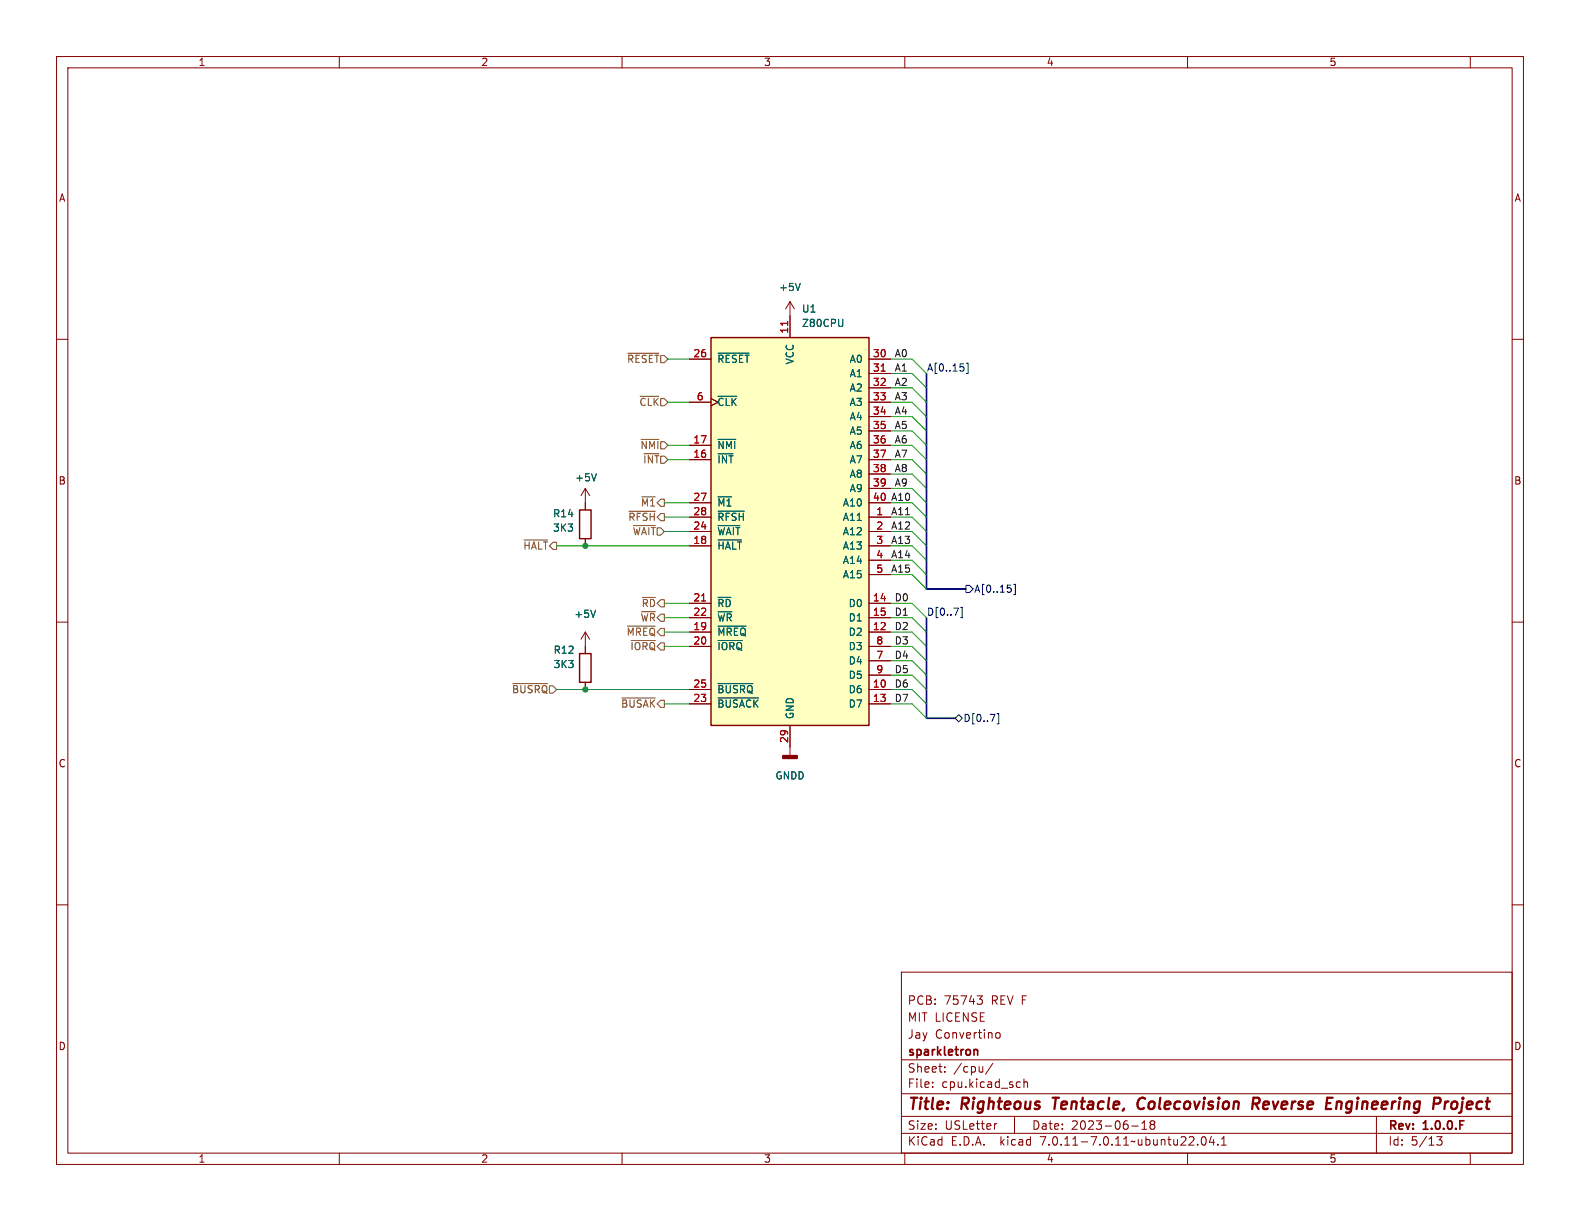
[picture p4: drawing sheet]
<svg xmlns="http://www.w3.org/2000/svg" width="279mm" height="216mm" viewBox="0 0 279 216" stroke-linecap="round" stroke-linejoin="round" font-family="sans-serif">
<g fill="none" stroke="#840000" stroke-width=".18">
<path d="M10 10h259.4v195.9h-259.4zM12 12h255.4v191.9h-255.4zM60 10v2M110 10v2M160 10v2M210 10v2M260 10v2M10 60h2M139.7 53.3l-.8 1.3M139.7 53.3v6.4M139.7 53.3l.8 1.3M267.4 60h2"/>
<path d="M121.9 78.7h3.8M121.9 63.5h3.8M121.9 71.1h3.8M125.7 70.5l1.3 .6-1.3 .7M153.7 78.7h3.8M153.7 63.5h3.8M153.7 66h3.8M153.7 68.6h3.8M153.7 71.1h3.8M153.7 73.7h3.8M153.7 76.2h3.8M103.5 86.4v3.8"/>
<path d="M103.5 95.3v1.2M103.5 86.4l-.8 1.2M103.5 86.4l.8 1.2M121.9 91.4h3.8M121.9 81.3h3.8M121.9 96.5h3.8M121.9 94h3.8M121.9 88.9h3.8M153.7 91.4h3.8M153.7 81.3h3.8M153.7 96.5h3.8M153.7 94h3.8"/>
<path d="M153.7 88.9h3.8M153.7 83.8h3.8M153.7 86.4h3.8M153.7 99.1h3.8M10 110h2M103.5 111.8v3.8M103.5 111.8l-.8 1.2M103.5 111.8l.8 1.2M121.9 111.8h3.8M121.9 106.7h3.8M121.9 109.2h3.8M121.9 114.3h3.8"/>
<path d="M153.7 111.8h3.8M153.7 106.7h3.8M153.7 109.2h3.8M153.7 114.3h3.8M153.7 101.6h3.8M153.7 116.8h3.8M153.7 119.4h3.8M267.4 110h2M103.5 120.7v1.2M121.9 121.9h3.8M121.9 124.5h3.8M139.7 128.3v5.3"/>
<path d="M153.7 121.9h3.8M153.7 124.5h3.8M10 160h2M267.4 160h2M159.4 171.9h108v32h-108zM172.8 176.1h.9l-.5 .6 .4 .1 .1 .5-.3 .3h-.4M159.4 197.4h108M159.4 193.4h108M159.4 187.4h108M164.9 192.1v.2M164.9 191.4v.1M167.1 189.4v.2"/>
<path d="M167.1 188.7v.1M175.6 188l-1.3 1.9M176.1 182.9l.3-.3 .3 .1 .2 .2v.4l-.2 .2-.3 .1-.3-.3M176.3 198.7l-.3 .1M179.4 197.4v3M180.3 191.3l.1 .1M180.4 192.2l-.1 .1M181.1 190.8v1.5M181.1 191.4l.2-.1 .3 .1 .1 .9M200.1 199.1h1.2M201.9 199.7h.9M201.9 198.6l.5-.4v1.5"/>
<path d="M203.6 198.8l-.2 .3v.3l.2 .3 .5-.1 .1-.2-.1-.4-.2-.2M203.6 198.8l-.2-.3 .2-.3 .5 .1 .1 .2-.3 .3M203.6 198.8h.3M243.4 197.4v6.5M60 203.9v2M110 203.9v2M159.4 200.4h108M160 203.9v2M210 203.9v2M211.8 202.3v.2M212.6 201.1l.2-.1a.81 .81 0 0 1 .6 .6 .81 .81 0 0 1-.3 .8l-.2 .1a.81 .81 0 0 1-.3-1.4zM214.2 200.9l-.3 1.1h.9"/>
<path d="M214.6 201.5v1M215.4 202.3v.2M216 202.5h.9M216 201.4l.4-.4v1.5M254.1 201h.9l-.5 .6 .4 .1v.6l-.2 .2-.6-.1M260 203.9v2"/>
</g>
<path d="M186.1 194.1h1.2M186.7 194.1l-.2 2M202.1 194.1a1.13 1.13 0 0 0-.9 .7 1.13 1.13 0 0 0 .2 1.2l.3 .1 .5-.1M221.5 195.2h.8a.55 .55 0 0 0 .4-.5 .55 .55 0 0 0-.3-.6h-.7l-.3 2M222 195.2l.6 .9M236.4 194.8l-.1 1.3M237 194.8l-.6 .2M255.6 194.8l-.2 1.3M256.2 194.8l-.4 .1-.3 .3M256.8 195l-.2 .7 .2 .3" fill="none" stroke="#840000" stroke-width=".4"/>
<path d="M172.3 185.6h.5l.1 1" fill="none" stroke="#840000" stroke-width=".3"/>
<path d="M125.7 59.7h28v68.6h-28zM102.5 90.2h2v5.1h-2zM102.5 115.6h2v5.1h-2z" fill="none" stroke="#840000" stroke-width=".25"/>
<g fill="none" stroke="#006464" stroke-width=".18">
<path d="M141.5 50.1l-.4 1.3M149 56.5v1.1M127 77.7h3.1M127 62.5h5.5M127 70.1h3.3M105.5 83.8l-.5 1.2M127 95.5h4.1M127 92.9h3.8M127 87.9h2.4M127 90.4h4.6M105.3 107.9l-.4 1.3M127 110.7h4.9"/>
<path d="M127 113.3h4.3M127 105.6h2.3M127 123.4h7.2M127 120.9h6.1"/>
</g>
<path d="M138.4 133.6h2.6v.5h-2.6z" fill="#840000" stroke="#840000" stroke-width=".25"/>
<path d="M125.7 59.7h28v68.6h-28z" fill="#ffffc2" stroke="#ffffc2" stroke-width=".18"/>
<path d="M139.3 56.8v.7M155.8 65.6h.7M124.1 106.3h.7" fill="none" stroke="#a90000" stroke-width=".18"/>
<path d="M111 62.5h5.5M113.2 70.1h3.3M113.4 77.7h3.1M92.7 95.5h4.1M111.2 90.4h4.7M112 92.9h3.9M113.5 87.9h2.4M110.9 110.7h5M111.6 113.3h4.3M113.6 105.6h2.3M90.7 120.9h6.1M110 123.4h5.9" fill="none" stroke="#725600" stroke-width=".18"/>
<path d="M170.4 65v.5M170.9 64.2h.3v1.8h-.3M169.9 107.4h.3v1.8h-.3M170.8 103.5h.6l.7 .6-.7 .7h-.6zM178.8 104.1v.5M179.2 103.3h.3v1.8h-.3M168.9 127l.6-.6 .7 .6-.7 .6zM176.3 126.2h.3v1.8h-.3" fill="none" stroke="#000084" stroke-width=".18"/>
<path d="M163.8 66v38.1h7M163.8 109.2v17.8h5.1" fill="none" stroke="#000084" stroke-width=".3"/>
<g fill="none" stroke="#009600" stroke-width=".18">
<path d="M118.1 78.7h3.8M118.1 63.5h3.8M118.1 71.1h3.8M157.5 78.7h3.8l2.5 2.6M157.5 73.7h3.8l2.5 2.5M157.5 66h3.8l2.5 2.6M157.5 68.6h3.8l2.5 2.5M157.5 63.5h3.8l2.5 2.5M157.5 71.1h3.8l2.5 2.6M157.5 76.2h3.8l2.5 2.5M98.4 96.5h23.5M117.5 94h4.4"/>
<path d="M117.5 91.4h4.4M117.5 88.9h4.4M118.1 81.3h3.8M157.5 96.5h3.8l2.5 2.6M157.5 94h3.8l2.5 2.5M157.5 81.3h3.8l2.5 2.5M157.5 91.4h3.8l2.5 2.6M157.5 88.9h3.8l2.5 2.5M157.5 83.8h3.8l2.5 2.6M157.5 86.4h3.8l2.5 2.5M157.5 99.1h3.8l2.5 2.5M117.5 109.2h4.4"/>
<path d="M117.5 106.7h4.4M117.5 111.8h4.4M117.5 114.3h4.4M157.5 109.2h3.8l2.5 2.6M157.5 119.4h3.8l2.5 2.5M157.5 106.7h3.8l2.5 2.5M157.5 111.8h3.8l2.5 2.5M157.5 114.3h3.8l2.5 2.5M157.5 116.8h3.8l2.5 2.6M157.5 101.6h3.8l2.5 2.5M98.4 121.9h23.5M117.5 124.5h4.4"/>
<path d="M157.5 124.5h3.8l2.5 2.5M157.5 121.9h3.8l2.5 2.6"/>
</g>
<g fill="#009600" stroke="#009600" stroke-width=".18">
<circle cx="103.5" cy="121.9" r=".46"/>
<circle cx="103.5" cy="96.5" r=".46"/>
</g>
<g font-size="2.8" fill="#840000">
<text x="160.4" y="196.8">Title:</text>
<text x="170.1" y="196.8">Righteous</text>
<text x="187" y="196.8">Tentacle,</text>
<text x="202.8" y="196.8">Colecovision</text>
<text x="223.9" y="196.8">Reverse</text>
<text x="237.7" y="196.8">Engineering</text>
<text x="257.5" y="196.8">Project</text>
</g>
<g font-size="2.1" fill="#840000">
<text x="160.4" y="177.9">PCB:</text>
<text x="166.9" y="177.9">75743</text>
<text x="175.4" y="177.9">REV F</text>
<text x="160.4" y="183.9">Jay</text>
<text x="160.4" y="180.9">MIT LICENSE</text>
<text x="165.3" y="183.9">Convertino</text>
<text x="160.4" y="189.9">Sheet:</text>
<text x="160.4" y="187.1">sparkletron</text>
<text x="168.6" y="189.9">/cpu/</text>
<text x="160.4" y="192.6">File:</text>
<text x="166.5" y="192.6">cpu.kicad_sch</text>
<text x="160.4" y="202.8">KiCad</text>
<text x="160.4" y="200">Size:</text>
<text x="167.1" y="200">USLetter</text>
<text x="168.1" y="202.8">E.D.A.</text>
<text x="177" y="202.8">kicad</text>
<text x="182.4" y="200">Date:</text>
<text x="184.2" y="202.8">7.0.11-7.0.11~ubuntu22.04.1</text>
<text x="189.4" y="200">2023-06-18</text>
<text x="245.4" y="200.2">Rev:</text>
<text x="245.4" y="202.8">Id:</text>
<text x="249.5" y="202.8">5/13</text>
<text x="251.8" y="200.2">1.0.0.F</text>
</g>
<g font-size="1.8" fill="#840000">
<text x="35" y="11.9">1</text>
<text x="85" y="11.9">2</text>
<text x="135" y="11.9">3</text>
<text x="185" y="11.9">4</text>
<text x="235" y="11.9">5</text>
<text x="10.3" y="35.9">A</text>
<text x="267.7" y="35.9">A</text>
<text x="10.3" y="85.9">B</text>
<text x="267.7" y="85.9">B</text>
<text x="10.3" y="135.9">C</text>
<text x="267.7" y="135.9">C</text>
<text x="10.3" y="185.9">D</text>
<text x="267.7" y="185.9">D</text>
<text x="35" y="205.8">1</text>
<text x="85" y="205.8">2</text>
<text x="135" y="205.8">3</text>
<text x="185" y="205.8">4</text>
<text x="235" y="205.8">5</text>
</g>
<g font-size="1.8" fill="#006464">
<text x="137.7" y="51.7">+5V</text>
<text x="141.7" y="55.5">U1</text>
<text x="141.7" y="58">Z80CPU</text>
<text x="126.7" y="64.4">~{RESET}</text>
<text x="140.6" y="64.5" transform="rotate(-90 140.6 64.5)">VCC</text>
<text x="150.2" y="64.4">A0</text>
<text x="126.7" y="72">~{CLK}</text>
<text x="150.2" y="66.9">A1</text>
<text x="150.2" y="69.4">A2</text>
<text x="150.2" y="72">A3</text>
<text x="150.2" y="74.5">A4</text>
<text x="150.2" y="77.1">A5</text>
<text x="126.7" y="82.1">~{INT}</text>
<text x="126.7" y="79.6">~{NMI}</text>
<text x="150.2" y="79.6">A6</text>
<text x="150.2" y="82.1">A7</text>
<text x="101.6" y="85.3">+5V</text>
<text x="126.7" y="89.8">~{M1}</text>
<text x="148.9" y="89.8">A10</text>
<text x="150.2" y="84.7">A8</text>
<text x="150.2" y="87.2">A9</text>
<text x="97.7" y="91.7">R14</text>
<text x="97.7" y="94.2">3K3</text>
<text x="126.7" y="94.8">~{WAIT}</text>
<text x="126.7" y="92.3">~{RFSH}</text>
<text x="148.9" y="92.3">A11</text>
<text x="148.9" y="94.8">A12</text>
<text x="126.7" y="97.4">~{HALT}</text>
<text x="148.9" y="97.4">A13</text>
<text x="148.9" y="99.9">A14</text>
<text x="126.7" y="107.5">~{RD}</text>
<text x="148.9" y="102.5">A15</text>
<text x="150" y="107.5">D0</text>
<text x="101.5" y="109.4">+5V</text>
<text x="126.7" y="112.6">~{MREQ}</text>
<text x="126.7" y="110.1">~{WR}</text>
<text x="150" y="112.6">D2</text>
<text x="150" y="110.1">D1</text>
<text x="97.8" y="115.8">R12</text>
<text x="97.8" y="118.3">3K3</text>
<text x="126.7" y="115.2">~{IORQ}</text>
<text x="150" y="117.7">D4</text>
<text x="150" y="115.2">D3</text>
<text x="126.7" y="125.3">~{BUSACK}</text>
<text x="126.7" y="122.8">~{BUSRQ}</text>
<text x="150" y="122.8">D6</text>
<text x="150" y="125.3">D7</text>
<text x="150" y="120.2">D5</text>
<text x="140.6" y="127.3" transform="rotate(-90 140.6 127.3)">GND</text>
<text x="137" y="138">GNDD</text>
</g>
<g font-size="1.8" fill="#a90000">
<text x="139.4" y="59.1" transform="rotate(-90 139.4 59.1)">11</text>
<text x="122.5" y="63.2">26</text>
<text x="154.3" y="63.2">30</text>
<text x="154.3" y="65.8">31</text>
<text x="123.1" y="70.9">6</text>
<text x="154.3" y="68.3">32</text>
<text x="154.3" y="70.9">33</text>
<text x="154.3" y="73.4">34</text>
<text x="154.3" y="75.9">35</text>
<text x="122.5" y="81">16</text>
<text x="122.5" y="78.5">17</text>
<text x="154.3" y="78.5">36</text>
<text x="154.3" y="81">37</text>
<text x="154.3" y="83.6">38</text>
<text x="122.5" y="88.6">27</text>
<text x="154.3" y="86.1">39</text>
<text x="154.3" y="88.6">40</text>
<text x="122.5" y="93.7">24</text>
<text x="122.5" y="91.2">28</text>
<text x="154.9" y="91.2">1</text>
<text x="154.9" y="93.7">2</text>
<text x="122.5" y="96.3">18</text>
<text x="154.9" y="96.3">3</text>
<text x="154.9" y="98.8">4</text>
<text x="154.9" y="101.3">5</text>
<text x="122.5" y="106.4">21</text>
<text x="154.3" y="106.4">14</text>
<text x="122.5" y="111.5">19</text>
<text x="122.5" y="109">22</text>
<text x="154.3" y="111.5">12</text>
<text x="154.3" y="109">15</text>
<text x="122.5" y="114">20</text>
<text x="154.9" y="116.6">7</text>
<text x="154.9" y="114">8</text>
<text x="154.9" y="119.1">9</text>
<text x="122.5" y="124.2">23</text>
<text x="122.5" y="121.7">25</text>
<text x="154.3" y="121.7">10</text>
<text x="154.3" y="124.2">13</text>
<text x="139.4" y="131.5" transform="rotate(-90 139.4 131.5)">29</text>
</g>
<g font-size="1.8" fill="#725600">
<text x="110.8" y="64.4">~{RESET}</text>
<text x="113" y="72">~{CLK}</text>
<text x="113.1" y="79.6">~{NMI}</text>
<text x="113.6" y="82.1">~{INT}</text>
<text x="113.2" y="89.8">~{M1}</text>
<text x="111" y="92.3">~{RFSH}</text>
<text x="111.8" y="94.8">~{WAIT}</text>
<text x="92.4" y="97.4">~{HALT}</text>
<text x="113.4" y="107.5">~{RD}</text>
<text x="110.7" y="112.6">~{MREQ}</text>
<text x="113.2" y="110.1">~{WR}</text>
<text x="111.4" y="115.2">~{IORQ}</text>
<text x="90.4" y="122.8">~{BUSRQ}</text>
<text x="109.7" y="125.3">~{BUSAK}</text>
</g>
<g font-size="1.8" fill="#0f0f0f">
<text x="158.1" y="63.2">A0</text>
<text x="158.1" y="65.8">A1</text>
<text x="158.1" y="68.3">A2</text>
<text x="158.1" y="70.9">A3</text>
<text x="158.1" y="75.9">A5</text>
<text x="158.1" y="73.4">A4</text>
<text x="158.1" y="81">A7</text>
<text x="158.1" y="78.5">A6</text>
<text x="158.1" y="83.6">A8</text>
<text x="157.5" y="88.6">A10</text>
<text x="158.1" y="86.1">A9</text>
<text x="157.5" y="93.7">A12</text>
<text x="157.5" y="91.2">A11</text>
<text x="157.5" y="96.3">A13</text>
<text x="157.5" y="101.3">A15</text>
<text x="157.5" y="98.8">A14</text>
<text x="158.1" y="106.4">D0</text>
<text x="158.1" y="111.5">D2</text>
<text x="158.1" y="109">D1</text>
<text x="158.1" y="114">D3</text>
<text x="158.1" y="116.6">D4</text>
<text x="158.1" y="119.1">D5</text>
<text x="158.1" y="121.7">D6</text>
<text x="158.1" y="124.2">D7</text>
</g>
<g font-size="1.8" fill="#000084">
<text x="163.8" y="65.8">A[0..15]</text>
<text x="172.2" y="105">A[0..15]</text>
<text x="163.8" y="109">D[0..7]</text>
<text x="170.3" y="127.9">D[0..7]</text>
</g>
</svg>
